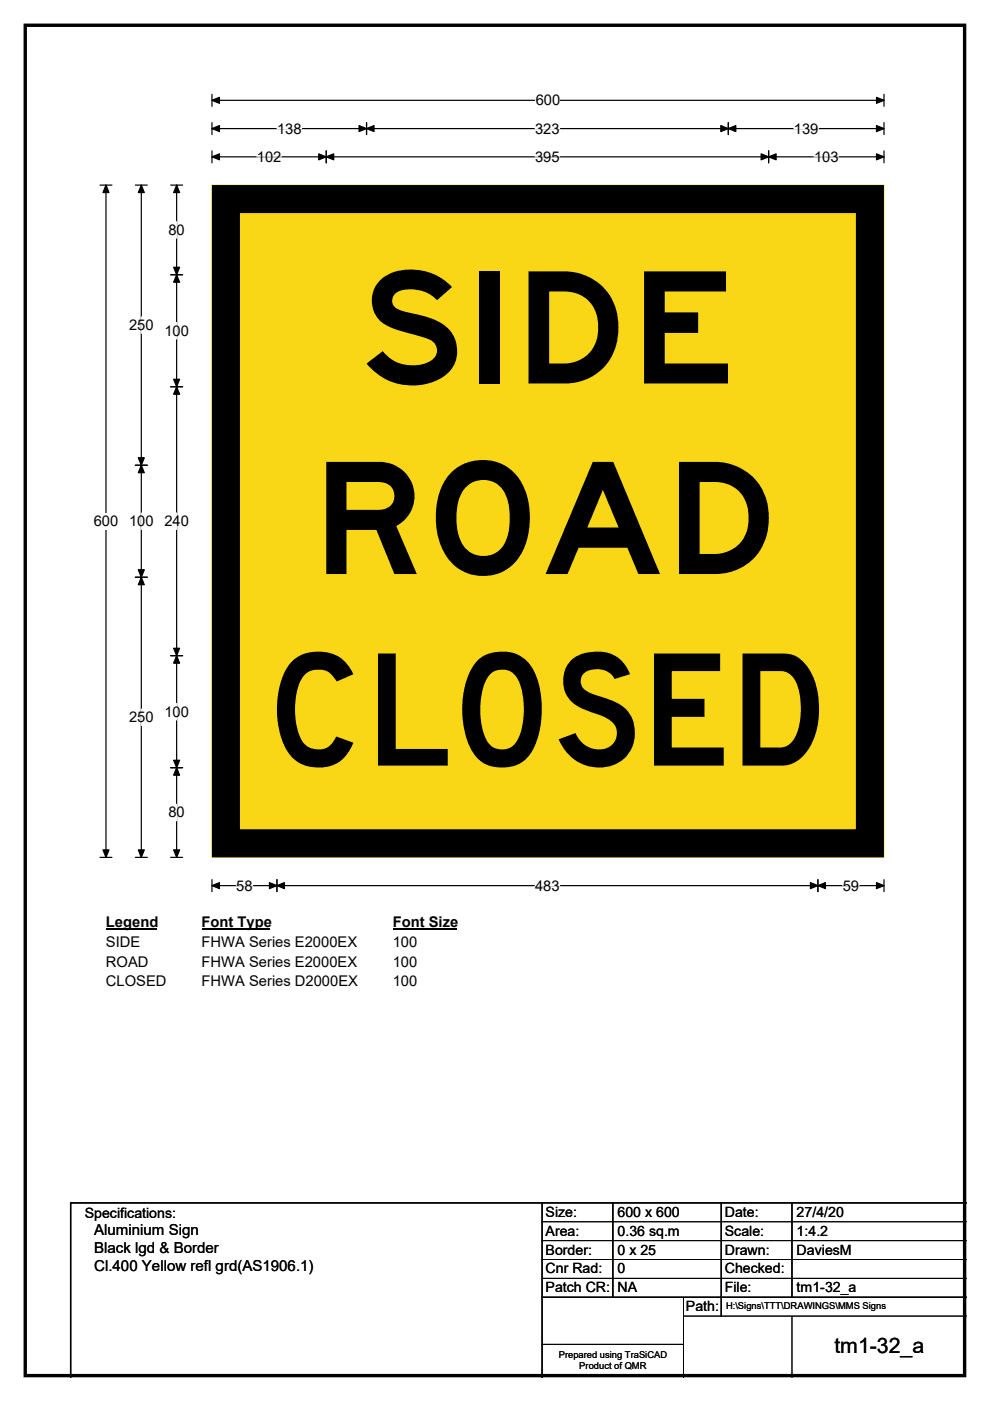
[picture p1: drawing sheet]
<svg xmlns="http://www.w3.org/2000/svg" width="210mm" height="297mm" viewBox="0 0 210 297" stroke-linecap="round" stroke-linejoin="round" font-family="sans-serif">
<path d="M5.4 5.4h199.2v286.3h-199.2z" fill="none" stroke="#000" stroke-width=".72"/>
<path d="M45 21.3h142.5M45 20v2.5M187.5 20v2.5" fill="none" stroke="#000" stroke-width=".25"/>
<path d="M45 21.3l1.5-.7v1.3zM185.9 20.6l1.6 .7-1.6 .6z" fill="#000" stroke="#000" stroke-width=".25"/>
<path d="M113.6 19.5h5.2v3.5h-5.2z" fill="#fff"/>
<g fill="none" stroke="#000" stroke-width=".25">
<path d="M21.2 39.2h2.5M22.5 39.2v142.6M45 27.3h142.5M45 26v2.5M45 32v2.5M45 33.3h142.5M69.2 32v2.5M77.7 26v2.5M154.5 26v2.5M163 32v2.5M187.5 26v2.5M187.5 32v2.5"/>
<path d="M21.2 181.8h2.5M45 186.5v2.5M45 187.8h142.5M58.7 186.5v2.5M173.5 186.5v2.5M187.5 186.5v2.5"/>
</g>
<g fill="#000" stroke="#000" stroke-width=".25">
<path d="M22.5 39.2l.6 1.6h-1.3zM45 27.3l1.5-.7v1.3zM45 33.3l1.5-.7v1.3zM69.2 33.3l1.6-.7v1.3zM67.6 32.6l1.6 .7-1.6 .6zM77.7 27.3l1.6-.7v1.3zM76.2 26.6l1.5 .7-1.5 .6zM152.9 26.6l1.6 .7-1.6 .6zM154.5 27.3l1.6-.7v1.3zM161.4 32.6l1.6 .7-1.6 .6zM163 33.3l1.6-.7v1.3zM185.9 26.6l1.6 .7-1.6 .6z"/>
<path d="M185.9 32.6l1.6 .7-1.6 .6zM21.8 180.2h1.3l-.6 1.6zM45 187.8l1.5-.7v1.3zM58.7 187.8l1.6-.7v1.3zM57.1 187.1l1.6 .7-1.6 .6zM171.9 187.1l1.6 .7-1.6 .6zM173.5 187.8l1.6-.7v1.3zM185.9 187.1l1.6 .7-1.6 .6z"/>
</g>
<path d="M54.5 33.3h5.2M58.8 27.3h5.2M113.5 27.3h5.2M113.5 33.3h5.2M168.4 27.3h5.2M172.7 33.3h5.2M50.1 187.8h3.5M113.5 187.8h5.2M178.8 187.8h3.4" fill="none" stroke="#fff" stroke-width=".25"/>
<path d="M19.9 108.8h5.2v3.5h-5.2z" fill="#fff"/>
<path d="M28.7 39.2h2.5M30 39.2v142.6M36.2 39.2h2.5M37.5 39.2v142.6M36.2 58.3h2.5M28.7 98.6h2.5M36.2 82h2.5M28.7 122.4h2.5M36.2 139h2.5M36.2 162.8h2.5M28.7 181.8h2.5M36.2 181.8h2.5" fill="none" stroke="#000" stroke-width=".25"/>
<g fill="#000" stroke="#000" stroke-width=".25">
<path d="M30 39.2l.6 1.6h-1.3zM37.5 39.2l.6 1.6h-1.3zM37.5 58.3l.6 1.5h-1.3zM36.8 56.7h1.3l-.6 1.6zM30 98.6l.6 1.6h-1.3zM29.3 97h1.3l-.6 1.6zM36.8 80.4h1.3l-.6 1.6zM37.5 82l.6 1.6h-1.3zM29.3 120.8h1.3l-.6 1.6zM30 122.4l.6 1.6h-1.3zM36.8 137.4h1.3l-.6 1.6zM37.5 139l.6 1.6h-1.3z"/>
<path d="M36.8 161.2h1.3l-.6 1.6zM37.5 162.8l.6 1.6h-1.3zM29.3 180.2h1.3l-.6 1.6zM36.8 180.2h1.3l-.6 1.6z"/>
</g>
<path d="M37.5 47v3.5M30 67.2v3.5M37.5 68.4v3.5M30 108.8v3.5M37.5 108.8v3.5M30 150.3v3.5M37.5 149.1v3.6M37.5 170.5v3.5" fill="none" stroke="#fff" stroke-width=".25"/>
<path d="M22.5 193.8h10.7v3.5h-10.7z" fill="#fff"/>
<path d="M22.5 197.1h10.7" fill="none" stroke="#000" stroke-width=".32"/>
<path d="M42.8 193.8h14.4v3.5h-14.4z" fill="#fff"/>
<path d="M42.8 197.1h14.4" fill="none" stroke="#000" stroke-width=".32"/>
<path d="M83.3 193.8h13.5v3.5h-13.5z" fill="#fff"/>
<path d="M83.3 197.1h13.5" fill="none" stroke="#000" stroke-width=".32"/>
<g fill="#fff">
<path d="M22.5 198h7.2v3.4h-7.2z"/>
<path d="M42.8 198h32.8v3.4h-32.8z"/>
<path d="M83.3 198h5.2v3.4h-5.2z"/>
<path d="M22.5 202.1h9v3.5h-9z"/>
<path d="M42.8 202.1h32.8v3.5h-32.8z"/>
<path d="M83.3 202.1h5.2v3.5h-5.2z"/>
<path d="M22.5 206.3h12.8v3.5h-12.8z"/>
<path d="M42.8 206.3h33v3.5h-33z"/>
<path d="M83.3 206.3h5.2v3.5h-5.2z"/>
</g>
<path d="M45 39.3h142.5v142.5h-142.5z" fill="#fad716"/>
<path d="M45 39.2h142.5v142.6h-142.5z" fill="none" stroke="#fad716" stroke-width=".21"/>
<path d="M47.9 42.2h136.6v136.6h-136.6z" fill="none" stroke="#000" stroke-width="5.9"/>
<path d="M115 255v37M130 255v20M153 255v24M168 255v20M205 255h-190v37M115 275h90" fill="none" stroke="#000" stroke-width=".3"/>
<path d="M115 259h90M115 263h90M115 267h90M115 271h90M145 279h60M145 275v17M168 279v13M115 285h30" fill="none" stroke="#000" stroke-width=".21"/>
<g font-size="33">
<text x="76.1" y="81.3">SIDE</text>
<text x="66.1" y="121.7">ROAD</text>
<text x="56.4" y="162.3">CLOSED</text>
</g>
<text font-size="4.5" x="177" y="286.9">tm1-32_a</text>
<g font-size="3.2">
<text x="20" y="261.9">Aluminium Sign</text>
<text x="20" y="265.7">Black lgd &amp; Border</text>
<text x="20" y="269.6">Cl.400 Yellow refl grd(AS1906.1)</text>
</g>
<g font-size="3.1">
<text x="113.6" y="22.3">600</text>
<text x="58.8" y="28.3">138</text>
<text x="113.5" y="28.3">323</text>
<text x="168.4" y="28.3">139</text>
<text x="54.5" y="34.3">102</text>
<text x="113.5" y="34.3">395</text>
<text x="172.7" y="34.3">103</text>
<text x="35.7" y="49.8">80</text>
<text x="27.4" y="70">250</text>
<text x="34.9" y="71.2">100</text>
<text x="19.9" y="111.6">600</text>
<text x="27.4" y="111.5">100</text>
<text x="34.9" y="111.5">240</text>
<text x="27.4" y="153.1">250</text>
<text x="34.9" y="151.9">100</text>
<text x="35.7" y="173.3">80</text>
<text x="50.1" y="188.8">58</text>
<text x="113.5" y="188.8">483</text>
<text x="178.8" y="188.8">59</text>
<text x="22.5" y="196.6">Legend</text>
<text x="42.8" y="196.6">Font Type</text>
<text x="83.3" y="196.6">Font Size</text>
<text x="22.5" y="200.7">SIDE</text>
<text x="42.8" y="200.7">FHWA Series E2000EX</text>
<text x="83.3" y="200.7">100</text>
<text x="22.5" y="204.9">ROAD</text>
<text x="22.5" y="209.1">CLOSED</text>
<text x="42.8" y="204.9">FHWA Series E2000EX</text>
<text x="42.8" y="209.1">FHWA Series D2000EX</text>
<text x="83.3" y="204.9">100</text>
<text x="83.3" y="209.1">100</text>
</g>
<g font-size="3">
<text x="115.7" y="258">Size:</text>
<text x="131" y="258">600 x 600</text>
<text x="153.7" y="258">Date:</text>
<text x="169" y="258">27/4/20</text>
<text x="18" y="258.2">Specifications:</text>
<text x="115.7" y="262">Area:</text>
<text x="131" y="262">0.36 sq.m</text>
<text x="153.7" y="262">Scale:</text>
<text x="169" y="262">1:4.2</text>
<text x="115.7" y="266">Border:</text>
<text x="115.7" y="270">Cnr Rad:</text>
<text x="131" y="266">0 x 25</text>
<text x="131" y="270">0</text>
<text x="153.7" y="266">Drawn:</text>
<text x="153.7" y="270">Checked:</text>
<text x="169" y="266">DaviesM</text>
<text x="115.7" y="274">Patch CR:</text>
<text x="131" y="274">NA</text>
<text x="153.7" y="274">File:</text>
<text x="169" y="274">tm1-32_a</text>
<text x="145.5" y="278">Path:</text>
</g>
<g font-size="2">
<text x="154" y="277.6">H:\Signs\TTT\DRAWINGS\MMS Signs</text>
<text x="118.5" y="287.8">Prepared using TraSiCAD</text>
<text x="122.9" y="290.2">Product of QMR</text>
</g>
</svg>
